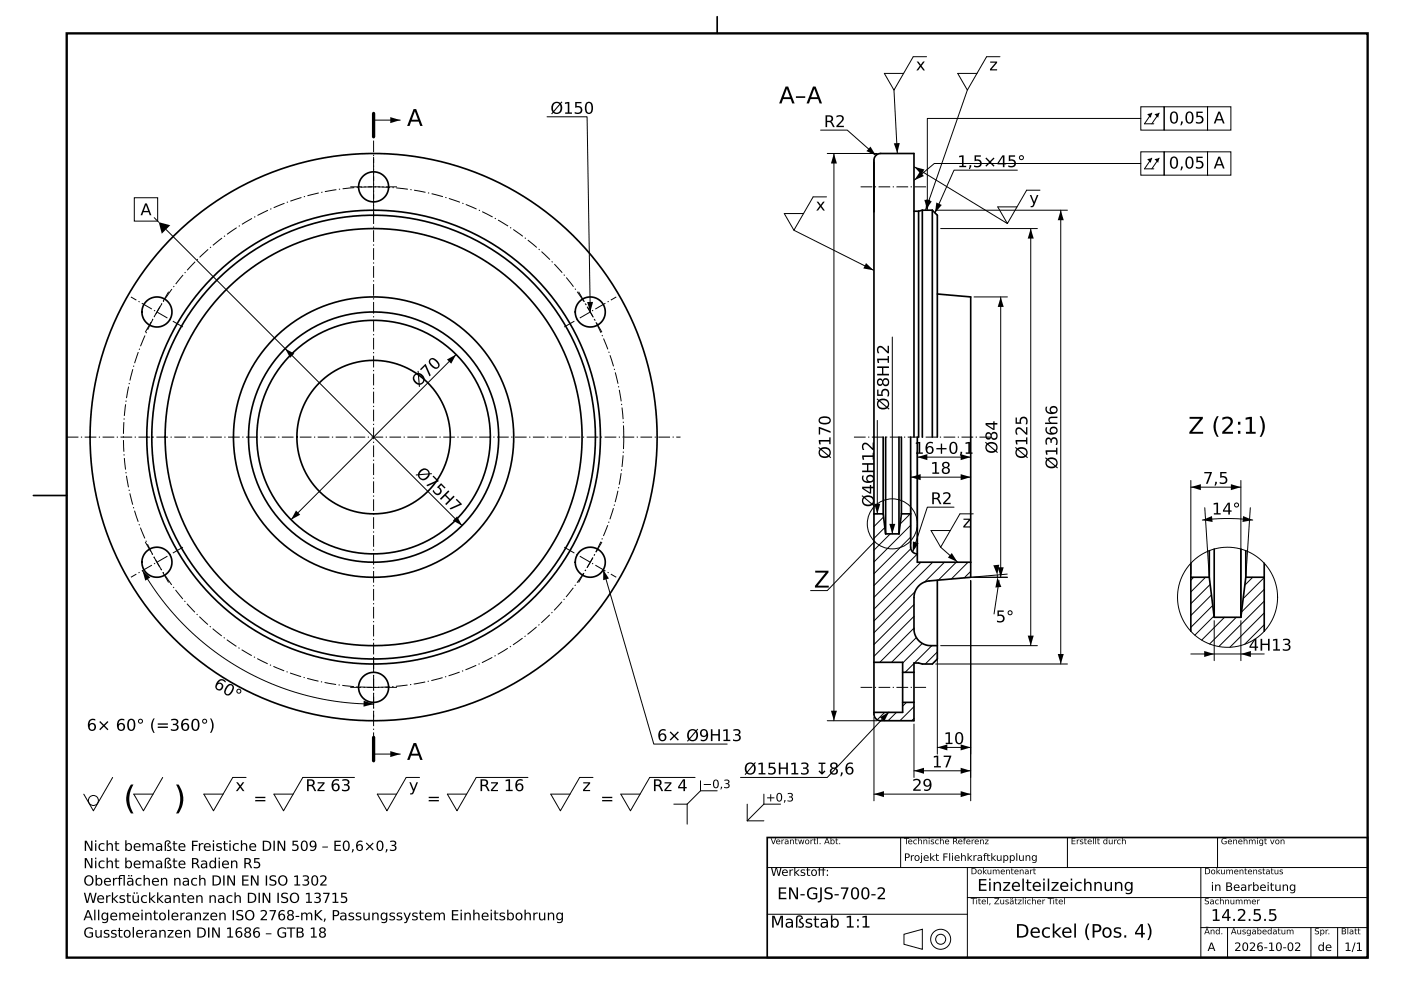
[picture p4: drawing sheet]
<svg xmlns="http://www.w3.org/2000/svg" width="420mm" height="297mm" viewBox="0 0 420 297" stroke-linecap="round" stroke-linejoin="round" font-family="sans-serif">
<path d="M20 10h390v277h-390z" fill="none" stroke="#000" stroke-width=".7" stroke-linecap="butt"/>
<g fill="#000">
<path d="M117 35.1l3 .9-3 .9zM343.9 34.2l1.4-.3-.3 1.4zM346.1 34.2l1.4-.3-.3 1.4zM250 46l.9 3h-1.8zM260.9 43.9l1.7 2.7-2.8-1.3zM267.9 43l1.8-.1-.7 3zM275.8 51.4l1.2 1.4-2.9 1.2zM274.1 50l3 .8-.9 1.5zM343.9 47.7l1.4-.3-.3 1.4zM346.1 47.7l1.4-.3-.3 1.4zM47.6 66.6l3.4 .9-2.5 2.5zM277.6 59.8l1.7 .6-1.8 2.5z"/>
<path d="M277.1 59.9h1.8l-.9 3zM280.7 60.7l1.6 .7-2 2.4zM309 68.5l.9 3h-1.8zM318 63l.9 3h-1.8zM176 90.5h1.8l-.8 3zM259.6 78.8l2.3 2.2-3.1-.5zM300 89l.9 3h-1.8zM85.5 104.5l2.7 1.5-1.2 1.2zM134 107.7l2.7-1.4-1.4 2.7zM275 137l3-.9v1.8zM288 136.1l3 .9-3 .9zM88.7 153l1.3 1.3-2.7 1.4z"/>
<path d="M135.8 156l1.2-1.2 1.5 2.7zM262.1 151h1.8l-.9 3zM266.6 157h1.8l-.9 3zM273 143l3-.9v1.8zM288 142.1l3 .9-3 .9zM357 146l3-.9v1.8zM360.4 155.9l2.9-1.2 .2 1.7zM369 145.1l3 .9-3 .9zM372.7 154.7l2.9 1.2-3.1 .5zM42.7 171l2.4 2.1-1.6 .9zM180.8 170.7l1.7 2.7-1.7 .5zM273.7 162.3l1.7 .5-1.8 2.6z"/>
<path d="M285.3 165.7l1.7 2.7-2.8-1.3zM297.8 169.4l1.8-.2-.6 3.1zM299 173l1.2 2.9-1.8 .2zM299.1 170h1.8l-.9 3zM308.1 190.5h1.8l-.9 3zM317.1 196h1.8l-.9 3zM361 195.1l3 .9-3 .9zM372 196l3-.9v1.8zM109 210l3 1-3 .8zM249.1 213h1.8l-.9 3zM263.8 215l2.7-1.6-1.4 2.8zM117 225.1l3 .9-3 .9z"/>
<path d="M262 238l3-.9v1.8zM274 231l3-.9v1.8zM281 224l3-.9v1.8zM288 223.1l3 .9-3 .9zM288 230.1l3 .9-3 .9zM288 237.1l3 .9-3 .9z"/>
</g>
<g fill="none" stroke="#000" stroke-width=".3">
<path d="M277.8 17h-4l-5.8 10-2.9-5h5.8M299.8 17h-4l-5.8 10-2.9-5h5.8M112 36h8M164 35h12l1 58.5M246 39h8l8.6 7.6M268 27l1 18.9M290 27l-12.5 35.9M342 32h7v7h-7zM342 35.5h-64v27.4M345.3 33.9l-2.2 3.2h2.8M347.5 33.9l-2.2 3.2M349 32h13v7h-13z"/>
<path d="M362 32h7v7h-7zM40.3 59.3h7v7h-7zM247.8 59h-4l-5.8 10-2.9-5h5.8M248 46h15M250 46v170M274.1 50l27.9 17M305 51h-19l-5.7 12.8M311.8 57h-4l-5.8 10-2.9-5h5.8M342 45.5h7v7h-7zM342 49h-61.9l-6 5M345.3 47.4l-2.2 3.2h2.8M347.5 47.4l-2.2 3.2"/>
<path d="M349 45.5h13v7h-13zM362 45.5h7v7h-7zM46.2 65.2l1.4 1.4M49.8 68.8l88.7 88.7M238 69l23.9 12M280.5 63h39.5M282 68.5h29M309 68.5v125M318 63v136M292 89h10M300 89v84M136.7 106.3l-49.4 49.4"/>
<path d="M267.5 101v59M263 126v28M275 137h16M275 135v31.6M262.3 154l-.3 .3M264.9 154.9l-2.9 2.9M265.3 158.1l-3.3 3.3M266.9 160l-4.9 4.9M272.9 154l-3 3M273 157.4l-11 11M273 141v22M273 143h18"/>
<path d="M286 152h-8l-4.4 13.4M291.8 154h-4l-5.8 10-2.9-5h5.8M357 144v28M357 146h15M360.4 155.9a62 62 0 0 1 15.2 0M361.2 152.2l1.3 20.8M372 144v40M374.8 152.2l-1.3 20.8M42.7 171a80 80 0 0 0 69.3 40M180.8 170.7l15.2 52.3h22M262.2 162.3l-14.2 14.7h-5M273 161l-11 11"/>
<path d="M273.1 164.4l-11.1 11.1M274.3 177.3l-12.3 12.3M275 166.1l-13 12.9M276.1 168.5l-14.1 14.1M279.6 168.5l-17.6 17.6M282 164l5 4.4M283.1 168.5l-5.9 5.9M286.7 168.5l-5.4 5.4M290.2 168.5l-5 5M291 171.2l-1.9 2M291 174v66M299 172.3v.7"/>
<path d="M299.5 174l-1.5 10M302 172.1l-11 .9h11M357.9 173l-.9 .9M361.4 173l-4.4 4.4M362.8 175.2l-5.8 5.7M363.2 178.3l-6.2 6.2M375.5 173l-2.3 2.4M379 173.1l-6.3 6.3M379 176.6l-6.8 6.8M274 198.9l-2.6 2.6M274 188.2l-10.3 10.3M274 184.7l-12 12"/>
<path d="M274 181.2l-12 12M274.7 191.1l-7.4 7.4M276.5 192.8l-5.9 5.9M279.4 193.5l-5.2 5.2M280.5 199h39.5M281 195.4l-3.6 3.6M281 194.5v31.5M282 193.5h29M357 196h22M363.6 181.5l-6.6 6.5M364 184.6l-5.8 5.8M364 186v12"/>
<path d="M367.1 185l-6.9 6.8M370.6 185l-8 8M372 186v12M379 187.2l-5.9 5.9M379 183.7l-10.3 10.3M379 180.2l-13.6 13.6M248 216h15M262 215v25M265.2 213.5l-2.2 2.2M266.5 213.4l-18.5 19.6h-26M268.7 213.5l-2.5 2.5M271.7 210.5l-1.1 1.1"/>
<path d="M274 215.3l-.7 .7M274 211.8l-4.2 4.2M274 217v16M33.8 233l-5.8 10-2.9-5M48.8 233l-5.8 10-2.9-5h5.8M73.8 233h-4l-5.8 10-2.9-5h5.8M106.3 233h-15.5l-5.8 10-2.9-5h5.8M112 226h8M125.8 233h-4l-5.8 10-2.9-5h5.8M158.3 233h-15.5l-5.8 10-2.9-5h5.8M177.8 233h-4l-5.8 10-2.9-5h5.8M208.4 233h-13.6l-5.8 10-2.9-5h5.8"/>
<path d="M210 237l-4 4M210 237h5M210 234v3M229 238v3M262 238h29M274 231h17M281 224h10M202 241h4M206 241v6M224 241v5M224 246h5M229 241h5"/>
<path d="M229 241l-5 5M270 251v9M320 251v9M365 251v9M230 260h180M230 274h60M290 269h120M290 260v27M360 260v27M360 278h50M368 278v9M393 278v9"/>
<path d="M401 278v9M271 280l5.5-1.5v6l-5.5-1.5z"/>
<circle cx="267.5" cy="157" r="7.5"/>
<circle cx="368" cy="179" r="15"/>
<circle cx="28" cy="239.9" r="1.5"/>
<circle cx="282" cy="281.5" r="3"/>
<circle cx="282" cy="281.5" r="1.5"/>
</g>
<g fill="none" stroke="#000" stroke-width=".5">
<path d="M215 5v5M262 48.5v15M274 63.3h1.4M275.4 63.3v67.7M276.5 63v68M276.5 63h3M276.5 63l-1.1 .3M279.5 63v68M279.5 63l1.5 1.5v66.5M281 88.1l10 .9v79.5M264.8 131v23M265.5 131v29"/>
<path d="M269.5 131v29M270.2 131v23M273 131v23M274 131v-85h-10a2 2 0 0 0-2 2v106M275 131v35M10 148.5h10M262 154v44.5M262 154h2.8M264.8 154l.7 6M265.5 160h4M270.2 154l-.7 6M270.2 154h2.8"/>
<path d="M273 154v10a2 2 0 0 0 2 2M275 166v2.5h16M281 173.9v19.6M291 168.5v4.5l-12.4 1.1a5 5 0 0 0-4.6 5v9.4a5 5 0 0 0 5 5h2M357 173h5.5M357 168.8v4.2M357 173v16.2M362.5 173l1.5 12M362.5 165v8M364 164.5v20.5M372 164.5v20.5M373.5 173l-1.5 12"/>
<path d="M373.5 173h5.5M373.5 165v8M379 173v16.2M379 168.8v4.2M262 198.5h8.6v3M262 198.5v15M281 193.5v4l-1.5 1.5a8 8 0 0 1-4.1-.3h-1.4v2.8M364 185h8M270.6 201.5h3.4M270.6 201.5v9M270.6 210.5h3.4M270.6 210.5v3h-8.6"/>
<path d="M274 210.5v5.5h-10a2.08 2.08 0 0 1-2-2.5M274 201.5v9M230 251h180v36h-180z"/>
<circle cx="112" cy="56" r="4.5"/>
<circle cx="47" cy="93.5" r="4.5"/>
<circle cx="177" cy="93.5" r="4.5"/>
<circle cx="112" cy="131" r="35"/>
<circle cx="112" cy="131" r="66.5"/>
<circle cx="112" cy="131" r="68"/>
<circle cx="112" cy="131" r="85"/>
<circle cx="112" cy="131" r="62.5"/>
<circle cx="112" cy="131" r="23"/>
<circle cx="112" cy="131" r="37.5"/>
<circle cx="112" cy="131" r="42"/>
<circle cx="47" cy="168.5" r="4.5"/>
<circle cx="177" cy="168.5" r="4.5"/>
<circle cx="112" cy="206" r="4.5"/>
</g>
<g fill="none" stroke="#000" stroke-width=".3" stroke-dasharray="3.5 .7 .4 .7" stroke-linecap="butt">
<path d="M105 56h14M258 56h20M112 65v-18M43.5 99.6l7-12.2M54.8 98l-15.5-9M169.2 98l15.5-9M173.5 87.4l7 12.2M20 131h184M187 131a75 75 0 0 0-110.8-65.9 75 75 0 0 0-5.1 128.8 75 75 0 0 0 115.7-57l.2-5.9M256 131h41M50.5 174.6l-7-12.2M54.8 164l-15.5 9"/>
<path d="M169.2 164l15.5 9M180.5 162.4l-7 12.2M112 197v18M119 206h-14M258 206h20M112 223v-184"/>
</g>
<path d="M112 34v7M112 221v7" fill="none" stroke="#000" stroke-width="1"/>
<g font-size="9.7">
<text x="37" y="242.5">(</text>
<text x="52" y="242.5">)</text>
</g>
<g font-size="6.9">
<text x="233.5" y="31">A–A</text>
<text x="122" y="37.7">A</text>
<text x="356.2" y="130">Z (2:1)</text>
<text x="244" y="176.1">Z</text>
<text x="122" y="227.8">A</text>
</g>
<text font-size="5.6" x="304.3" y="281">Deckel (Pos. 4)</text>
<g font-size="4.9">
<text x="274.6" y="21.1">x</text>
<text x="296.6" y="21.1">z</text>
<text x="165" y="34.1">Ø150</text>
<text x="247" y="38.1">R2</text>
<text x="350.4" y="37">0,05</text>
<text x="363.8" y="37">A</text>
<text x="287" y="50.1">1,5×45°</text>
<text x="350.4" y="50.5">0,05</text>
<text x="363.8" y="50.5">A</text>
<text x="42.1" y="64.5">A</text>
<text x="244.6" y="63.1">x</text>
<text x="308.6" y="61.1">y</text>
<text x="125.4" y="116.2" transform="rotate(-45 125.4 116.2)">Ø70</text>
<text x="266.5" y="123" transform="rotate(-90 266.5 123)">Ø58H12</text>
<text x="249" y="137.5" transform="rotate(-90 249 137.5)">Ø170</text>
<text x="274" y="136">16+0,1</text>
<text x="299" y="136" transform="rotate(-90 299 136)">Ø84</text>
<text x="308" y="137.5" transform="rotate(-90 308 137.5)">Ø125</text>
<text x="124.5" y="142" transform="rotate(45 124.5 142)">Ø75H7</text>
<text x="278.9" y="142">18</text>
<text x="317" y="140.6" transform="rotate(-90 317 140.6)">Ø136h6</text>
<text x="360.6" y="145">7,5</text>
<text x="262" y="152" transform="rotate(-90 262 152)">Ø46H12</text>
<text x="279" y="151.1">R2</text>
<text x="363.3" y="154.2">14°</text>
<text x="288.6" y="158.1">z</text>
<text x="298.5" y="186.5">5°</text>
<text x="374.3" y="195">4H13</text>
<text x="63.8" y="205.9" transform="rotate(30 63.8 205.9)">60°</text>
<text x="26" y="219">6× 60° (=360°)</text>
<text x="197" y="222.1">6× Ø9H13</text>
<text x="282.9" y="223">10</text>
<text x="223" y="232.1">Ø15H13 ↧8,6</text>
<text x="279.4" y="230">17</text>
<text x="70.6" y="237.1">x</text>
<text x="91.6" y="237.1">Rz 63</text>
<text x="122.6" y="237.1">y</text>
<text x="143.6" y="237.1">Rz 16</text>
<text x="174.6" y="237.1">z</text>
<text x="195.6" y="237.1">Rz 4</text>
<text x="273.4" y="237">29</text>
<text x="76" y="241">=</text>
<text x="128" y="241">=</text>
<text x="180" y="241">=</text>
<text x="233" y="269.5">EN-GJS-700-2</text>
<text x="293" y="267">Einzelteilzeichnung</text>
<text x="231" y="278">Maßstab 1:1</text>
<text x="363" y="276">14.2.5.5</text>
</g>
<g font-size="4.2">
<text x="25" y="255">Nicht bemaßte Freistiche DIN 509 – E0,6×0,3</text>
<text x="25" y="260.2">Nicht bemaßte Radien R5</text>
<text x="25" y="265.4">Oberfächen nach DIN EN ISO 1302</text>
<text x="35.2" y="265.4">l</text>
<text x="25" y="275.8">Allgemeintoleranzen ISO 2768-mK, Passungssystem Einheitsbohrung</text>
<text x="25" y="270.6">Werkstückkanten nach DIN ISO 13715</text>
<text x="25" y="281">Gusstoleranzen DIN 1686 – GTB 18</text>
</g>
<g font-size="3.5">
<text x="210.6" y="236.2">−0,3</text>
<text x="229.6" y="240.2">+0,3</text>
<text x="231" y="262.5">Werkstof:</text>
<text x="245.1" y="262.5">f</text>
<text x="363" y="267">in Bearbeitung</text>
<text x="362" y="285">A</text>
<text x="370" y="285">2026-10-02</text>
<text x="395" y="285">de</text>
<text x="403" y="285">1/1</text>
</g>
<text font-size="3.1" x="271" y="258">Projekt Fliehkraftkupplung</text>
<g font-size="2.5">
<text x="231" y="253">Verantwortl. Abt.</text>
<text x="271" y="253">Technische Referenz</text>
<text x="321" y="253">Erstellt durch</text>
<text x="366" y="253">Genehmigt von</text>
<text x="291" y="262">Dokumentenart</text>
<text x="361" y="262">Dokumentenstatus</text>
<text x="291" y="271">Titel, Zusätzlicher Titel</text>
<text x="361" y="271">Sachnummer</text>
<text x="361" y="280">Änd.</text>
<text x="369" y="280">Ausgabedatum</text>
<text x="394" y="280">Spr.</text>
<text x="402" y="280">Blatt</text>
</g>
</svg>
